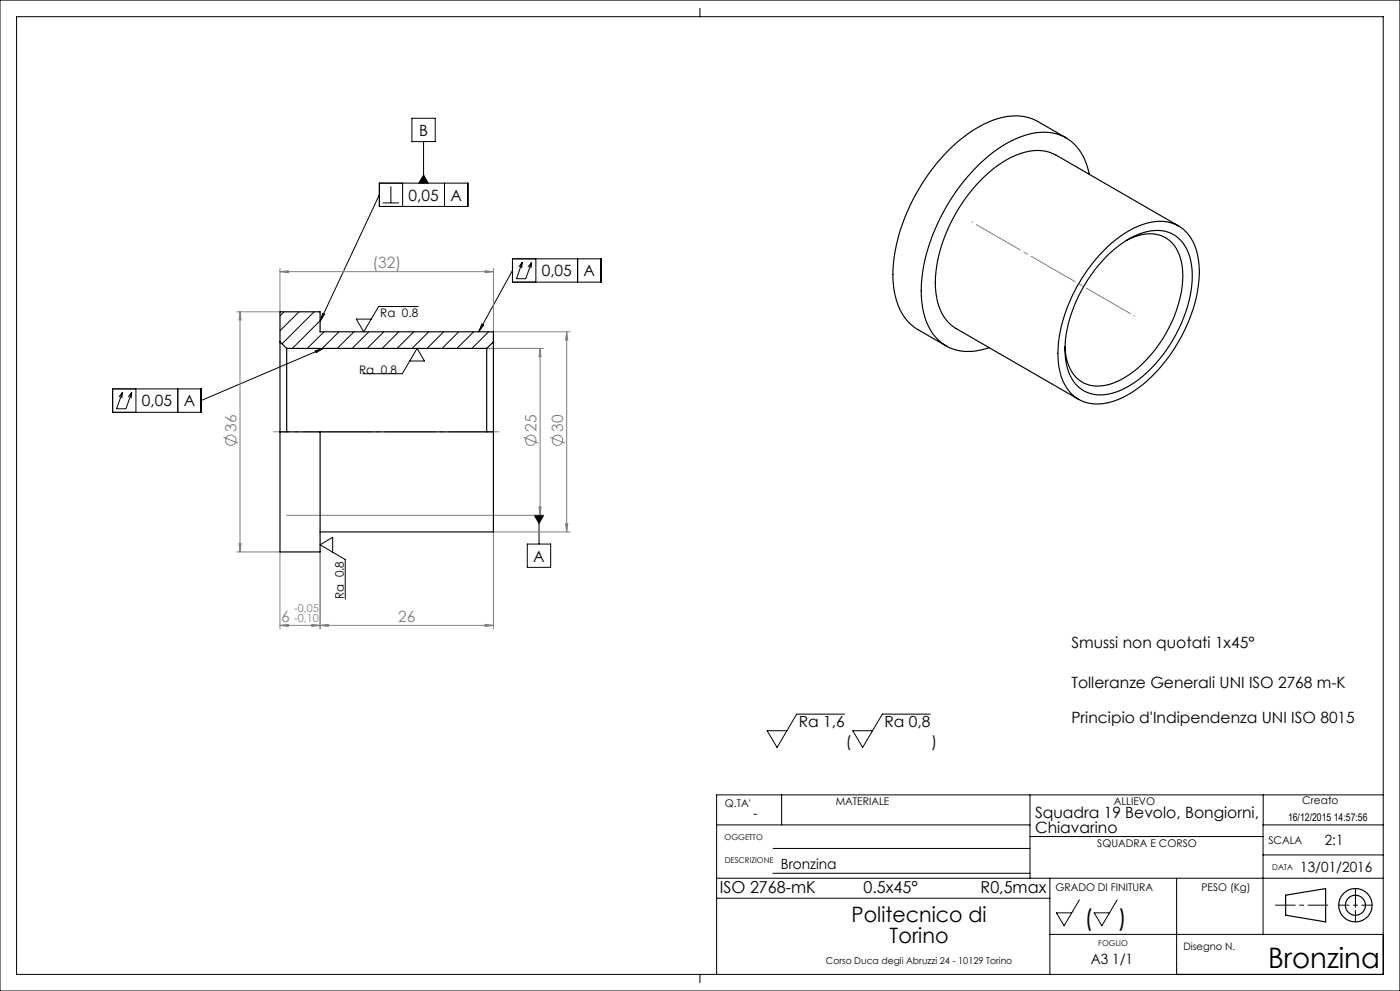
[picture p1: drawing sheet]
<svg xmlns="http://www.w3.org/2000/svg" width="420mm" height="297mm" viewBox="0 0 420 297" stroke-linecap="round" stroke-linejoin="round" font-family="sans-serif">
<g fill="none" stroke="#000" stroke-width=".35">
<path d="M385.7 268.3l12-2v10l-12-2z"/>
<circle cx="406.6" cy="271.3" r="5"/>
<circle cx="406.6" cy="271.3" r="3"/>
</g>
<path d="M401.6 271.3h10M406.6 276.3v-10" fill="none" stroke="#000" stroke-width=".3" stroke-dasharray="6.3 1.3 1.3 1.3" stroke-dashoffset="3.3"/>
<path d="M382.6 271.3h15.7" fill="none" stroke="#000" stroke-width=".3" stroke-dasharray="6.3 1.3 1.3 1.3" stroke-dashoffset=".4"/>
<path d="M406.6 268.3v6" fill="none" stroke="#000" stroke-width=".3" stroke-dasharray="6.3 1.3 1.3 1.3" stroke-dashoffset="3"/>
<g fill="none" stroke="#000" stroke-width=".3">
<path d="M0 0h420v297h-420zM5 5h410v287h-410zM210 2.5v2.5M123.6 35.5h7v6.9h-7zM113.8 54.9h26.5v7h-26.5zM113.8 58.4l-17.8 37.9M117.3 55.9v4.9M120.8 54.9v7M127.1 42.4v12.5M127.1 52.4l1.4 2.5h-2.8zM133.3 54.9l.1 7M114.8 60.8h4.9"/>
<path d="M153.7 77.6h26.6v7h-26.6zM156.7 78.6l-1.1 1.4M156.7 78.6l-.2 1.8M156.7 78.6l-1.8 4.9h2.8l1.8-4.9M159.5 78.6l-1.1 1.4M159.5 78.6l-.2 1.8M160.8 77.6v7M173.3 77.6v7M96.8 93.9l.6 .3-1.4 2.1zM125.4 91.9h-11.8l-4.5 7.5-2.2-3.8h4.5M144.6 97.1l.5 .3-1.5 2zM153.7 81.1l-10.1 18.3"/>
<path d="M33.8 116.6h26.5v7h-26.5zM36.7 117.6l-1 1.4M36.7 117.6l-.2 1.7M36.7 117.6l-1.7 4.9h2.8l1.7-4.9M39.5 117.6l-1 1.4M39.5 117.6l-.2 1.7M40.8 116.6v7M53.3 116.6v7M94.6 105.1l2.4-.7-2.2 1.3zM97 104.4l-36.7 15.6M122.9 108.2h4.5l-2.3-3.8-4.4 7.6h-11.9M160.3 154.4h2.8l-1.4 2.5z"/>
<path d="M161.7 154.4v8.7M99.8 165.5v-4.5l-3.8 2.3 7.6 4.4v11.9M158.2 163.1h7v6.9h-7zM253.4 214h-14.4l-5.9 10-2.9-5h5.8M279 214h-14.3l-5.9 10-3-5h5.9M234.5 238.2v9M309 238.2v25M379 238.2v9M415 238.2h-200v53.8M215 247.2h94M231.9 254.3h77.1M309 250.7h69.9"/>
<path d="M378.9 256.2h36.1M415 247.2h-36.1v32.8M215 269.2h100M215 263.2h200M231.9 261.7h77.1M315 263.2v28.8M353 263.2v28.8M210 292v2.5M315 280h100"/>
</g>
<g fill="none" stroke="#808080" stroke-width=".3">
<path d="M72 93.4l.3 2.5h-.6zM72 93.4v72M84 81.4l2.5-.3v.6zM84 80.4v13h-13M84 81.4h64M145.5 81.1l2.5 .3-2.5 .3zM148 80.4v19h23M170 99.4l.3 2.5h-.6zM170 99.4v60M146 104.4h17M162 104.4l.3 2.5h-.6zM162 104.4v50"/>
<path d="M67 131.1l4.5 1.7M157 131.1l4.5 1.7M165 131.1l4.5 1.7M86 154.4h77M161.7 151.9h.6l-.3 2.5zM169.7 156.9h.6l-.3 2.5zM171 159.4h-23v29M71 165.4h13v23M71.7 162.9h.6l-.3 2.5zM96 165.4v23M84 187.4l2.5-.3v.6zM84 187.4h64"/>
<path d="M93.5 187.1l2.5 .3-2.5 .3zM96 187.4l2.5-.3v.6zM145.5 187.1l2.5 .3-2.5 .3z"/>
<circle cx="69.2" cy="131.9" r="1.55"/>
<circle cx="159.2" cy="131.9" r="1.55"/>
<circle cx="167.2" cy="131.9" r="1.55"/>
</g>
<path d="M150 129.4h-54" fill="none" stroke="#808080" stroke-width=".3" stroke-dasharray="15.2 1.3 1.3 1.3" stroke-dashoffset="-.3"/>
<path d="M96 129.4h-14" fill="none" stroke="#808080" stroke-width=".3" stroke-dasharray="15.2 1.3 1.3 1.3" stroke-dashoffset="10.1"/>
<path d="M340.3 94.7l-48.7-28.1" fill="none" stroke="#808080" stroke-width=".3" stroke-dasharray="15.2 1.3 1.3 1.3" stroke-dashoffset="-1.5"/>
<path d="M144.6 97.1l.5 .3-1.5 2zM96.8 93.9l.6 .3-1.4 2.1zM94.6 105.1l2.4-.7-2.2 1.3zM160.3 154.4l1.4 2.5 1.4-2.5zM127.1 52.4l1.4 2.5h-2.8z" fill="#000"/>
<g fill="#808080">
<path d="M93.5 187.1l2.5 .3-2.5 .3zM84 187.4l2.5-.3v.6z"/>
<path d="M96 187.4l2.5-.3v.6zM145.5 187.1l2.5 .3-2.5 .3zM84 81.4l2.5-.3v.6zM145.5 81.1l2.5 .3-2.5 .3z"/>
<path d="M161.7 151.9h.6l-.3 2.5zM162 104.4l.3 2.5h-.6zM71.7 162.9h.6l-.3 2.5zM72 93.4l.3 2.5h-.6z"/>
<path d="M170 99.4l.3 2.5h-.6zM169.7 156.9h.6l-.3 2.5z"/>
</g>
<g fill="none" stroke="#000" stroke-width=".3">
<path d="M85.2 93.4l-1.2 1.2M89.7 93.4l-5.7 5.7M94.2 93.4l-9.6 9.6M96 96.1l-8.3 8.3M97.2 99.4l-5 5M101.7 99.4l-5 5M106.2 99.4l-5 5M110.7 99.4l-5 5M115.1 99.4l-5 5M119.6 99.4l-4.9 5M124.1 99.4l-5 5M128.6 99.4l-5 5"/>
<path d="M133.1 99.4l-5 5M137.6 99.4l-5 5M142.1 99.4l-5 5M146.6 99.4l-5 5M323.8 269.7l-4.6 7.8-2.3-3.9h4.6M335.1 269.7l-4.5 7.8-2.3-3.9h4.5"/>
</g>
<g fill="none" stroke="#000" stroke-width=".35">
<path d="M319.8 41.3l-8.5-4.9a16.2 16.2 0 0 0-15 .3 50.1 50.1 0 0 0-22.5 23.2 48.1 48.1 0 0 0-5.8 25.7 17 17 0 0 0 6.8 12.9l9 5.1M326.8 52.2a14.6 14.6 0 0 0-9.8-12.1 18.8 18.8 0 0 0-13.7 2.2 52.4 52.4 0 0 0-21 22.5 46.3 46.3 0 0 0-5.5 27.3 14.7 14.7 0 0 0 9.8 12.7 17 17 0 0 0 10.2-.6M331.7 77.1a23.8 23.8 0 0 1 14.9-8 10 10 0 0 1 10.4 8.2 32.1 32.1 0 0 1-3.4 21.4 38.9 38.9 0 0 1-16.9 18 12.2 12.2 0 0 1-12.3 0 13.1 13.1 0 0 1-4.9-10.5 40.7 40.7 0 0 1 9.9-26.5zM332.3 73.9a24.8 24.8 0 0 1 15.7-7.6 11.3 11.3 0 0 1 11.3 10.1 36.7 36.7 0 0 1-4.1 22.8 42.7 42.7 0 0 1-19 20.2 13.9 13.9 0 0 1-13 .1 14.4 14.4 0 0 1-5.8-12 44.6 44.6 0 0 1 10-28.2zM337.9 72.1a12.1 12.1 0 0 1 12-.7 12.6 12.6 0 0 1 5 11.3 39 39 0 0 1-18.4 31 12.2 12.2 0 0 1-12.1 .7 12.2 12.2 0 0 1-4.9-10.5M353.6 67.7l-36.8-21.2a13.2 13.2 0 0 0-12 0 42.4 42.4 0 0 0-20.1 21.3 35.7 35.7 0 0 0-3.4 22.7 12.4 12.4 0 0 0 5.5 8l36.8 21.2M84 102.4v27M84 102.4v-9h12v6h52v3M84 102.4l2 2M86 104.4v25M86 104.4h60M146 104.4v25"/>
<path d="M148 102.4v27M148 102.4l-2 2M84 129.4v36h12v-36M84 129.4h64M148 129.4v30h-52"/>
</g>
<text font-size="8.5" x="380.4" y="290.1">Bronzina</text>
<g font-size="7.1">
<text x="325.4" y="277.5">(</text>
<text x="335.4" y="277.5">)</text>
</g>
<g font-size="6.3">
<text x="255.5" y="276.2">Politecnico di</text>
<text x="266.9" y="282.6">Torino</text>
</g>
<g font-size="4.9">
<text x="216" y="267.6">ISO 2768-mK</text>
<text x="259.1" y="267.5">0.5x45°</text>
<text x="294.2" y="267.6">R0,5max</text>
</g>
<g font-size="4.7">
<text x="125.8" y="40.7">B</text>
<text x="122.6" y="60.1">0,05</text>
<text x="135.1" y="60.1">A</text>
<text x="162.5" y="82.8">0,05</text>
<text x="175.1" y="82.8">A</text>
<text x="42.6" y="121.8">0,05</text>
<text x="55.1" y="121.8">A</text>
<text x="160" y="168.3">A</text>
<text x="321.4" y="194.3">Smussi non quotati 1x45°</text>
<text x="321.4" y="206.1">Tolleranze Generali UNI ISO 2768 m-K</text>
<text x="321.4" y="216.6">Principio d'Indipendenza UNI ISO 8015</text>
<text x="253.8" y="224">(</text>
<text x="279.5" y="224">)</text>
<text x="310.5" y="245.1">Squadra 19 Bevolo, Bongiorni,</text>
<text x="310.5" y="249.6">Chiavarino</text>
</g>
<g font-size="4.7" fill="#808080">
<text x="111.7" y="80.4">(32)</text>
<text x="71" y="129.4" transform="rotate(-90 71 129.4)">36</text>
<text x="161" y="129.4" transform="rotate(-90 161 129.4)">25</text>
<text x="169" y="129.4" transform="rotate(-90 169 129.4)">30</text>
<text x="84.4" y="186.4">6</text>
<text x="119.4" y="186.4">26</text>
</g>
<g font-size="4.6">
<text x="239.7" y="218">Ra 1,6</text>
<text x="265.3" y="218">Ra 0,8</text>
</g>
<g font-size="4.2">
<text x="225.9" y="245.1">-</text>
<text x="397.5" y="253.2">2:1</text>
<text x="234.2" y="260.6">Bronzina</text>
<text x="390.1" y="261.3">13/01/2016</text>
<text x="327.2" y="289">A3 1/1</text>
</g>
<g font-size="3.5">
<text x="114.1" y="94.9">Ra 0.8</text>
<text x="107.7" y="112">Ra 0.8</text>
<text x="103.2" y="179.6" transform="rotate(-90 103.2 179.6)">Ra 0.8</text>
</g>
<g font-size="3.3" fill="#808080">
<text x="88.3" y="183.3">-0,05</text>
<text x="88.3" y="186.5">-0,10</text>
</g>
<g font-size="3.2">
<text x="217.5" y="241.9">Q.TA'</text>
<text x="250.7" y="241.3">MATERIALE</text>
<text x="334.2" y="241.2">ALLIEVO</text>
<text x="390.6" y="241">Creato</text>
<text x="386.4" y="246.1">16/12/2015 14:57:56</text>
<text x="329.2" y="253.9">SQUADRA E CORSO</text>
<text x="380.5" y="252.9">SCALA</text>
<text x="316.7" y="267.2">GRADO DI FINITURA</text>
<text x="360.5" y="267">PESO (Kg)</text>
</g>
<text font-size="3.1" x="355" y="284.8">Disegno N.</text>
<text font-size="2.8" x="247.8" y="289">Corso Duca degli Abruzzi 24 - 10129 Torino</text>
<g font-size="2.4">
<text x="217.4" y="251.7">OGGETTO</text>
<text x="217.4" y="258.7">DESCRIZIONE</text>
<text x="381.6" y="260.6">DATA</text>
<text x="329.5" y="283.6">FOGLIO</text>
</g>
</svg>
